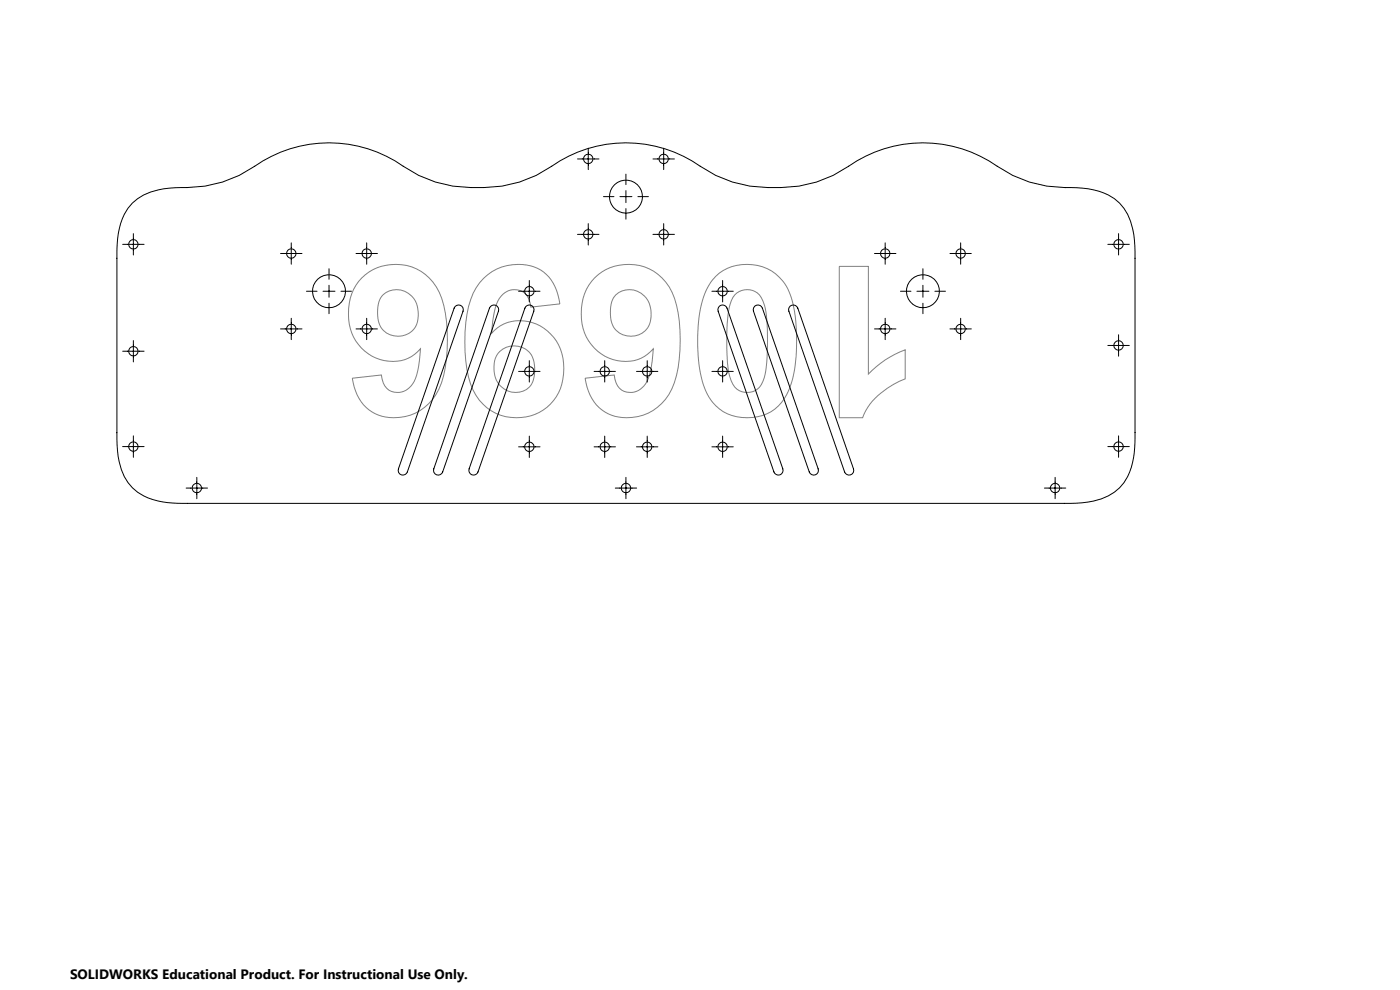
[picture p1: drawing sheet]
<svg xmlns="http://www.w3.org/2000/svg" width="594mm" height="420mm" viewBox="0 0 594 420" stroke-linecap="round" stroke-linejoin="round" font-family="sans-serif">
<path d="M153.5 117.9a20.6 20.6 0 0 1 34.8 11.7 68.5 68.5 0 0 1-.9 32.7 20.5 20.5 0 0 1-30.8 11.6 19.8 19.8 0 0 1-7.1-13.4l12.3-1.4a7.2 7.2 0 0 0 5.5 7.3 8.6 8.6 0 0 0 9.5-7.4l.8-3.7 .8-7.3a16.9 16.9 0 0 1-25-.3 22.6 22.6 0 0 1-1.2-28.3zM205.2 118.1a20.5 20.5 0 0 1 25.4-2.7 19.5 19.5 0 0 1 7 13.5l-12.4 1.4a6.9 6.9 0 0 0-7.9-7.4 9.2 9.2 0 0 0-7.1 7.4l-1.1 6-.5 5.1a17.2 17.2 0 0 1 26.4 1.7 22.7 22.7 0 0 1-1.5 28.4 20.6 20.6 0 0 1-34.7-11.7 69.2 69.2 0 0 1 .9-32.7 22.6 22.6 0 0 1 5.5-9zM252.3 117.9a20.6 20.6 0 0 1 34.8 11.7 68.5 68.5 0 0 1-1 32.7 20.5 20.5 0 0 1-30.7 11.6 19.7 19.7 0 0 1-7.2-13.4l12.4-1.4a7.2 7.2 0 0 0 5.5 7.3 8.6 8.6 0 0 0 9.5-7.4l.8-3.7 .8-7.3a16.9 16.9 0 0 1-25-.3 22.5 22.5 0 0 1-1.2-28.3zM303.7 117.2a19.6 19.6 0 0 1 32.5 10.5 74.6 74.6 0 0 1-.7 35.7 18.7 18.7 0 0 1-22.9 13.4 19.2 19.2 0 0 1-14.6-15 73.2 73.2 0 0 1 .5-35.7l2.4-5.3zM356.1 113h12.3v45.7a40.9 40.9 0 0 1 15.7-10.3v12.3a31 31 0 0 0-17.5 15l-.6 1.5h-9.9zM162.5 125.1a9.3 9.3 0 0 1 10.3-.9 9.3 9.3 0 0 1 4.7 9.2 8.7 8.7 0 0 1-9.2 9.2 8.7 8.7 0 0 1-8.1-10.1 9.9 9.9 0 0 1 2.3-7.4zM261.3 125.1a9.3 9.3 0 0 1 10.2-.9 9.3 9.3 0 0 1 4.8 9.2 8.7 8.7 0 0 1-9.2 9.2 8.7 8.7 0 0 1-8.1-10.1 9.9 9.9 0 0 1 2.3-7.4zM311.8 125.1a7.1 7.1 0 0 1 11.9 2.7 54.8 54.8 0 0 1 1.9 19.5 43.5 43.5 0 0 1-1.9 14.5 7.1 7.1 0 0 1-6.8 4.7 7.1 7.1 0 0 1-6.7-4.9 54.8 54.8 0 0 1-1.8-19.6 37.8 37.8 0 0 1 2.6-15.8zM212.1 149.1a8.7 8.7 0 0 1 9.5-1.8 8.7 8.7 0 0 1 5.2 8.3 10.1 10.1 0 0 1-3.5 9.7 9.3 9.3 0 0 1-13.7-9.3 8.9 8.9 0 0 1 2.5-6.9z" fill="none" stroke="#808080" stroke-width=".42"/>
<g fill="none" stroke="#000" stroke-width=".42">
<path d="M245 67.4h9.1M249.6 62.9v9M265.6 73.9v4.4M277 67.4h9.1M281.6 62.9v9M451.8 79.6h.1M56.2 86.2a26.6 26.6 0 0 1 18.2-6.6 55.5 55.5 0 0 0 37.2-11.4 55 55 0 0 1 59.5 2.3 52.6 52.6 0 0 0 34.3 9.1 50.4 50.4 0 0 0 28.7-9.1 54.9 54.9 0 0 1 63 0 52.6 52.6 0 0 0 34.3 9.1 50.2 50.2 0 0 0 28.6-9.1 55 55 0 0 1 63.1 0 54.1 54.1 0 0 0 33.6 9.1 27.1 27.1 0 0 1 18.3 6.5 26.6 26.6 0 0 1 6.5 18.4l.1 79.1a35.9 35.9 0 0 1-4.7 21.2 23.1 23.1 0 0 1-17.7 8.5l-5 .3h-374.6a35.6 35.6 0 0 1-21.2-4.8 22.6 22.6 0 0 1-8.6-17.7l-.2-4.9v-76.6a35.9 35.9 0 0 1 4.7-21.2zM56.6 99.1v9.1M245 99.4h9.1M249.6 94.9v9M256 83.4h4.5M263 83.4h5.1"/>
<path d="M265.6 80.9v5.1M265.6 88.5v4.5M270.7 83.4h4.4M277 99.4h9.1M281.6 94.9v9M474.6 99.1v9.1M52 103.7h9.1M119 107.5h9.1M123.6 103v9.1M139.6 114v4.5M151.1 107.5h9M155.6 103v9.1"/>
<path d="M224.6 119v9.1M306.6 119v9.1M371.1 107.5h9M375.6 103v9.1M391.6 114v4.5M403 107.5h9.1M407.6 103v9.1M470 103.7h9.1M119 139.5h9.1M123.6 135v9.1M130 123.6h4.5M137.1 123.6h5"/>
<path d="M139.6 121v5.1M139.6 128.6v4.5M144.7 123.6h4.4M151.1 139.5h9M155.6 135v9.1M193.1 130.1a2 2 0 0 1 2.5-.5 2 2 0 0 1 .9 2.4l-23.7 68.2a2 2 0 0 1-2.5 1.3 2 2 0 0 1-1.2-2.6zM208.1 130.1a2 2 0 0 1 2.5-.5 2 2 0 0 1 .9 2.4l-23.7 68.2a2 2 0 0 1-2.5 1.3 2 2 0 0 1-1.3-2.6zM220 123.6h9.1M223.1 130.1a2 2 0 0 1 2.5-.5 2 2 0 0 1 .9 2.4l-23.7 68.2a2 2 0 0 1-2.5 1.3 2 2 0 0 1-1.3-2.6zM302 123.6h9.1M305.3 129.9a2 2 0 0 1 3.2 .8l23.6 68.2a2 2 0 0 1-1.2 2.6 2 2 0 0 1-2.5-1.3l-23.7-68.2-.1-.7zM320.3 129.9a2 2 0 0 1 3.2 .8l23.6 68.2a2 2 0 0 1-1.2 2.6 2 2 0 0 1-2.5-1.3l-23.7-68.2-.1-.7z"/>
<path d="M335.2 129.9a2.03 2.03 0 0 1 3.3 .8l23.6 68.2a2 2 0 0 1-1.2 2.6 2 2 0 0 1-2.5-1.3l-23.7-68.2-.1-.7zM371.1 139.5h9M375.6 135v9.1M382.1 123.6h4.4M389 123.6h5.1M391.6 121v5.1M391.6 128.6v4.5M396.7 123.6h4.4M403 139.5h9.1M407.6 135v9.1M52 149h9.1M56.6 144.5v9"/>
<path d="M220 157.6h9.1M224.6 153v9.1M252.1 157.6h9M256.6 153v9.1M270.1 157.6h9M274.6 153v9.1M302 157.6h9.1M306.6 153v9.1M470 146.6h9.1M474.6 142v9.1M52 189.5h9.1M56.6 184.9v9.1"/>
<path d="M220 189.6h9.1M224.6 185v9.1M252.1 189.6h9M256.6 185v9.1M270.1 189.6h9M274.6 185v9.1M302 189.6h9.1M306.6 185v9.1M470 189.5h9.1M474.6 184.9v9.1M79 207.1h9.1M83.5 202.5v9.1"/>
<path d="M261.1 207.1h9M265.6 202.5v9.1M443.1 207.1h9.1M447.7 202.5v9.1"/>
<circle cx="249.6" cy="67.4" r="2"/>
<circle cx="281.6" cy="67.4" r="2"/>
<circle cx="249.6" cy="99.4" r="1.99"/>
<circle cx="265.6" cy="83.4" r="7"/>
<circle cx="281.6" cy="99.4" r="1.99"/>
<circle cx="56.6" cy="103.7" r="1.99"/>
<circle cx="123.6" cy="107.5" r="2.01"/>
<circle cx="155.6" cy="107.5" r="2.01"/>
<circle cx="375.6" cy="107.5" r="2.01"/>
<circle cx="407.6" cy="107.6" r="2"/>
<circle cx="474.6" cy="103.7" r="1.99"/>
<circle cx="123.6" cy="139.5" r="2.01"/>
<circle cx="139.6" cy="123.6" r="7"/>
<circle cx="155.6" cy="139.5" r="2.01"/>
<circle cx="224.6" cy="123.6" r="2.01"/>
<circle cx="306.6" cy="123.6" r="2"/>
<circle cx="375.6" cy="139.5" r="2.01"/>
<circle cx="391.6" cy="123.6" r="7"/>
<circle cx="407.6" cy="139.6" r="2"/>
<circle cx="56.6" cy="149" r="2"/>
<circle cx="224.6" cy="157.5" r="2.01"/>
<circle cx="256.6" cy="157.5" r="2.01"/>
<circle cx="274.6" cy="157.5" r="2.01"/>
<circle cx="306.6" cy="157.5" r="2"/>
<circle cx="474.6" cy="146.6" r="2"/>
<circle cx="56.6" cy="189.5" r="2"/>
<circle cx="224.6" cy="189.5" r="2"/>
<circle cx="256.6" cy="189.5" r="2"/>
<circle cx="274.6" cy="189.5" r="2"/>
<circle cx="306.6" cy="189.6" r="1.99"/>
<circle cx="474.6" cy="189.5" r="2"/>
<circle cx="83.5" cy="207" r="2"/>
<circle cx="265.6" cy="207" r="2"/>
<circle cx="447.7" cy="207.1" r="1.99"/>
</g>
<text font-size="5.8" x="29.7" y="415.3">SOLIDWORKS Educational Product. For Instructional Use Only.</text>
</svg>
